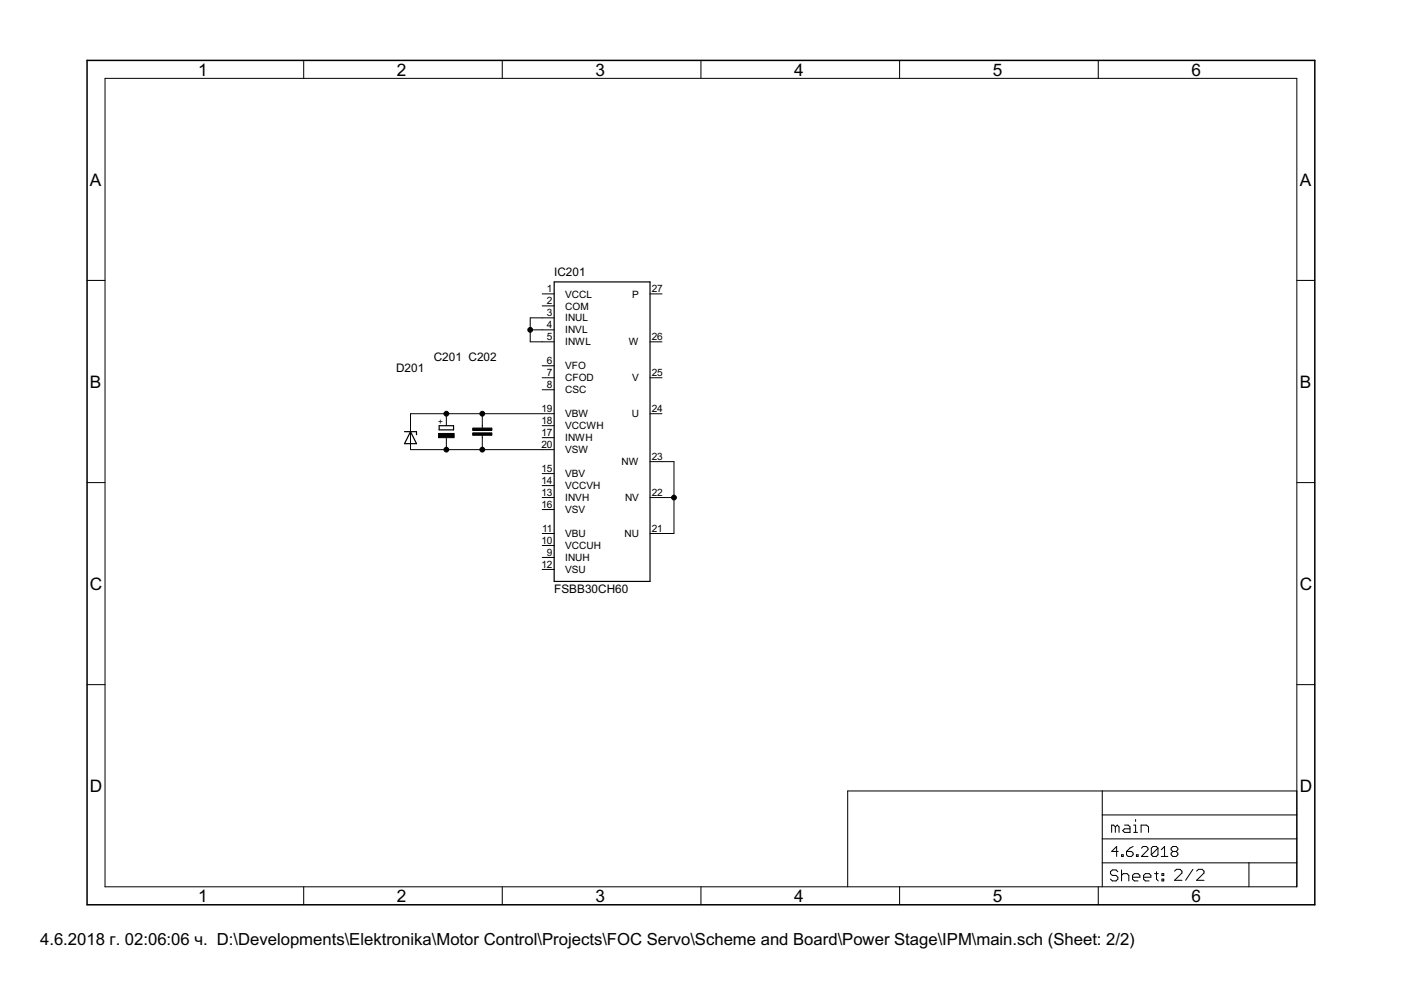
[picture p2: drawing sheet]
<svg xmlns="http://www.w3.org/2000/svg" width="297mm" height="210mm" viewBox="0 0 297 210" stroke-linecap="round" stroke-linejoin="round" font-family="sans-serif">
<g fill="#000" stroke="#000" stroke-width=".21">
<path d="M22.3 16.6v171.4zM64.4 12.8v3.8zM106.5 12.8v3.8zM148.6 12.8v3.8zM190.7 12.8v3.8zM232.9 12.8v3.8zM22.3 16.6h252.7zM18.5 59.5h3.8zM275 59.5h3.8zM112.4 67.4v2.5zM112.4 69.9v2.6zM112.4 72.5h2.6z"/>
<path d="M115 62.3h2.5zM115 64.9h2.5zM115 67.4h2.5zM115 69.9h2.5zM115 72.5h2.5zM115 77.6h2.5zM112.4 67.4h2.6zM112.4 69.9h2.6zM137.8 72.5h2.6zM137.8 62.3h2.6zM87 92.8v2.5zM87 90.3v2.5z"/>
<path d="M87 87.7v2.6zM94.6 92.8v2.5zM94.6 87.7v2.6zM94.6 95.3h7.7zM87 95.3h7.6zM94.6 87.7h7.7zM87 87.7h7.6zM102.3 92.8v2.5zM102.3 87.7v2.6zM102.3 92.3v.5zM102.3 90.3v.5zM102.3 95.3h12.7z"/>
<path d="M102.3 87.7h12.7zM115 80.1h2.5zM115 82.6h2.5zM115 92.8h2.5zM115 90.3h2.5zM115 87.7h2.5zM115 95.3h2.5zM137.8 97.9h2.6zM137.8 87.7h2.6zM137.8 80.1h2.6zM140.4 97.9h2.5zM142.9 97.9v7.6z"/>
<path d="M18.5 102.3h3.8zM115 118.2h2.5zM115 115.7h2.5zM115 113.1h2.5zM115 105.5h2.5zM115 103h2.5zM115 100.4h2.5zM115 108h2.5zM137.8 113.1h2.6zM137.8 105.5h2.6zM140.4 105.5h2.5zM142.9 105.5v7.6z"/>
<path d="M140.4 113.1h2.5zM275 102.3h3.8zM115 120.7h2.5zM18.5 145.2h3.8zM275 145.2h3.8zM179.7 167.7h54zM233.7 167.7h41.3zM233.7 177.9h41.3zM233.7 172.8v5.1zM233.7 172.8h41.3zM233.7 167.7v5.1zM235.7 174.9v1.6z"/>
<path d="M235.7 174.9h.4zM236.1 174.9l.4 .4zM236.5 175.3v1.2zM236.5 175.3l.4-.4zM236.7 179.5l-1 1zM236.9 174.9l.4 .4zM237.3 175.3v1.2zM238 176.1l.4-.4zM238.4 174.9h.8zM238 176.1l.4 .4zM238.4 175.7h1.2zM239.2 174.9l.4 .4z"/>
<path d="M239.5 179.8l-.7 .7zM239.6 175.3v1.2zM238.4 176.5h1.2zM239.5 179.8l.7-.3zM240.4 174.9h.4zM240.4 176.5h.8zM240.8 174.9v1.6zM240.8 173.8v.4zM241.9 174.9v1.6zM241.9 174.9h1.2zM242.4 179.5l-.4 .3zM242.4 179.5h.7z"/>
<path d="M243.1 174.9l.4 .4zM243.1 179.5l.3 .3zM243.5 175.3v1.2zM244.5 179.5l-.4 .3zM244.5 179.5h.7zM245.2 179.5l.3 .3zM245.5 179.8v1.4zM246.9 179.5v2.1zM248.7 179.5l-.4 .3zM248.7 179.5h.7zM249.4 179.5l.3 .3zM249.7 179.8v.4z"/>
<path d="M275 172.8v5.1zM275 167.7v5.1zM22.3 188h252.7zM64.4 188v3.8zM106.5 188v3.8zM148.6 188v3.8zM179.7 167.7v20.3zM190.7 188v3.8zM232.9 188v3.8zM233.7 182.9v5.1zM233.7 177.9v5zM235.4 184.8v.4z"/>
<path d="M235.4 185.2l.4 .4zM235.7 180.5h1.4zM235.4 184.8l.4-.4zM235.8 185.6h.8zM235.4 186.4l.4 .4zM235.8 184.4h.8zM236.6 185.6l.4 .4zM235.8 186.8h.8zM236.7 179.5v2.1zM236.6 184.4l.4 .4zM237 186v.4zM237 186.4l-.4 .4z"/>
<path d="M237.8 181.2v.4zM237.8 181.2h.3zM237.8 184.4v2.4zM237.8 185.6l.4-.4zM238.1 181.2v.4zM237.8 181.6h.3zM238.2 185.2h.8zM238.8 180.5v.7zM238.8 181.2l.4 .4zM239 185.2l.3 .4zM239.2 181.6h.7zM239.3 185.6v1.2z"/>
<path d="M240.2 181.2l-.3 .4zM238.8 180.5h1.1zM240.1 185.6v.8zM240.1 185.6l.4-.4zM240.2 180.9v.3zM239.9 180.5l.3 .4zM240.1 186.4l.4 .4zM240.5 185.2h.8zM240.9 181.2v.4zM240.9 181.2h.4zM240.5 186.8h.8zM241.3 185.2l.4 .4z"/>
<path d="M241.3 181.2v.4zM240.9 181.6h.4zM241.7 185.6v.4zM240.1 186h1.6zM243.4 180.2l-1.4 1.4zM242.5 185.6v.8zM242.5 185.6l.3-.4zM242.5 186.4l.3 .4zM242.8 185.2h.8zM242 181.6h1.4zM243.4 179.8v.4zM242.8 186.8h.8z"/>
<path d="M243.6 185.2l.4 .4zM244 185.6v.4zM242.5 186h1.5zM244.1 179.8v1.4zM244.1 181.2l1.4-1.4zM244.1 181.2l.4 .4zM244.8 185.2h.8zM244.5 181.6h.7zM245.2 184.8v1.6zM245.2 186.4l.4 .4zM245.5 181.2l-.3 .4zM246.9 179.5l-.7 .7z"/>
<path d="M246.2 181.6h1.4zM246.4 185.2h.3zM246.4 185.2v.4zM246.4 186.4h.3zM246.4 186.4v.4zM246.7 185.2v.4zM246.4 185.6h.3zM246.7 186.4v.4zM246.4 186.8h.3zM248.3 180.9v.3zM248.3 180.9l.4-.4zM248.3 179.8v.4z"/>
<path d="M248.3 181.2l.4 .4zM248.3 180.2l.4 .3zM248.7 180.5h.7zM249 186.6l1.6-1.5zM249.4 180.5l.3 .4zM248.7 181.6h.7zM249 184.7l.4-.4zM249.7 180.2l-.3 .3zM249.7 180.9v.3zM249.7 181.2l-.3 .4zM249.4 184.3h.8zM249 186.6h1.6z"/>
<path d="M250.6 184.7v.4zM250.2 184.3l.4 .4zM252.9 184.3l-1.5 2.3zM253.7 186.6l1.6-1.5zM253.7 184.7l.4-.4zM254.1 184.3h.8zM253.7 186.6h1.6zM255.3 184.7v.4zM254.9 184.3l.4 .4zM264.8 182.9v5.1zM264.8 182.9h10.2zM233.7 182.9h31.1z"/>
<path d="M275 182.9v5.1zM275 177.9v5zM275 16.6v171.4z"/>
<circle cx="112.4" cy="69.9" r=".51"/>
<circle cx="94.6" cy="95.3" r=".51"/>
<circle cx="94.6" cy="87.7" r=".51"/>
<circle cx="102.3" cy="87.7" r=".51"/>
<circle cx="102.3" cy="95.3" r=".51"/>
<circle cx="142.9" cy="105.5" r=".51"/>
</g>
<g fill="#000" stroke="#000" stroke-width=".25">
<path d="M117.5 59.8h20.3zM137.8 59.8v63.5zM85.8 91.5h1.2zM85.8 94.1h2.5zM87 91.5l-1.2 2.6zM87 91.5h1.3zM87 91.5l1.3 2.6zM88.3 91.5v.7zM93.1 91.1h3.1zM93.1 90.3v.8zM93.1 90.3h3.1zM96.2 90.3v.8z"/>
<path d="M117.5 59.8v63.5zM117.5 123.3h20.3z"/>
</g>
<path d="M18.5 12.8v179zM18.5 12.8h260.3zM18.5 191.8h260.3zM278.8 12.8v179z" fill="#000" stroke="#000" stroke-width=".32"/>
<path d="M93 91.9h3.3v.9h-3.3zM100.2 90.8h4.1v.5h-4.1zM100.2 91.8h4.1v.5h-4.1z" fill="#000" stroke="#000" stroke-width=".21"/>
<g font-size="4.1">
<text x="42" y="16">1</text>
<text x="84.1" y="16">2</text>
<text x="126.3" y="16">3</text>
<text x="168.4" y="16">4</text>
<text x="210.5" y="16">5</text>
<text x="252.6" y="16">6</text>
<text x="19.1" y="39.3">A</text>
<text x="275.6" y="39.3">A</text>
<text x="19.1" y="82.2">B</text>
<text x="275.6" y="82.2">B</text>
<text x="19.1" y="125">C</text>
<text x="275.6" y="125">C</text>
<text x="19.1" y="167.9">D</text>
<text x="275.6" y="167.9">D</text>
<text x="42" y="191.2">1</text>
<text x="84.1" y="191.2">2</text>
<text x="126.3" y="191.2">3</text>
<text x="168.4" y="191.2">4</text>
<text x="210.5" y="191.2">5</text>
<text x="252.6" y="191.2">6</text>
</g>
<text font-size="4" x="8.5" y="200.4">4.6.2018 г. 02:06:06 ч. D:\Developments\Elektronika\Motor Control\Projects\FOC Servo\Scheme and Board\Power Stage\IPM\main.sch (Sheet: 2/2)</text>
<g font-size="2.8">
<text x="117.5" y="58.5">IC201</text>
<text x="92" y="76.4">C201 C202</text>
<text x="84" y="78.8">D201</text>
<text x="117.5" y="125.8">FSBB30CH60</text>
</g>
<g font-size="2.4">
<text x="116" y="62">1</text>
<text x="116" y="64.5">2</text>
<text x="119.8" y="63.1">VCCL</text>
<text x="119.8" y="65.6">COM</text>
<text x="134.1" y="63.1">P</text>
<text x="138.2" y="62">27</text>
<text x="116" y="67">3</text>
<text x="116" y="69.6">4</text>
<text x="119.8" y="68.2">INUL</text>
<text x="119.8" y="70.7">INVL</text>
<text x="116" y="72.1">5</text>
<text x="116" y="77.2">6</text>
<text x="119.8" y="73.2">INWL</text>
<text x="133.3" y="73.2">W</text>
<text x="138.2" y="72.1">26</text>
<text x="116" y="79.7">7</text>
<text x="116" y="82.3">8</text>
<text x="119.8" y="78.3">VFO</text>
<text x="119.8" y="80.9">CFOD</text>
<text x="119.8" y="83.4">CSC</text>
<text x="134.1" y="80.9">V</text>
<text x="138.2" y="79.7">25</text>
<text x="114.8" y="89.9">18</text>
<text x="114.8" y="87.4">19</text>
<text x="119.8" y="88.5">VBW</text>
<text x="133.9" y="88.5">U</text>
<text x="138.2" y="87.4">24</text>
<text x="114.8" y="92.4">17</text>
<text x="114.8" y="95">20</text>
<text x="119.8" y="93.6">INWH</text>
<text x="119.8" y="91">VCCWH</text>
<text x="114.8" y="100.1">15</text>
<text x="119.8" y="101.2">VBV</text>
<text x="119.8" y="96.1">VSW</text>
<text x="131.8" y="98.6">NW</text>
<text x="138.2" y="97.5">23</text>
<text x="114.8" y="105.1">13</text>
<text x="114.8" y="102.6">14</text>
<text x="114.8" y="107.7">16</text>
<text x="119.8" y="106.3">INVH</text>
<text x="119.8" y="103.7">VCCVH</text>
<text x="132.5" y="106.3">NV</text>
<text x="138.2" y="105.1">22</text>
<text x="114.9" y="112.8">11</text>
<text x="119.8" y="113.9">VBU</text>
<text x="119.8" y="108.8">VSV</text>
<text x="132.4" y="113.9">NU</text>
<text x="138.2" y="112.8">21</text>
<text x="114.8" y="115.3">10</text>
<text x="116" y="117.8">9</text>
<text x="119.8" y="119">INUH</text>
<text x="119.8" y="116.4">VCCUH</text>
<text x="114.8" y="120.4">12</text>
<text x="119.8" y="121.5">VSU</text>
</g>
<text font-size="2" x="94.1" y="89.8" transform="rotate(-90 94.1 89.8)">+</text>
</svg>
